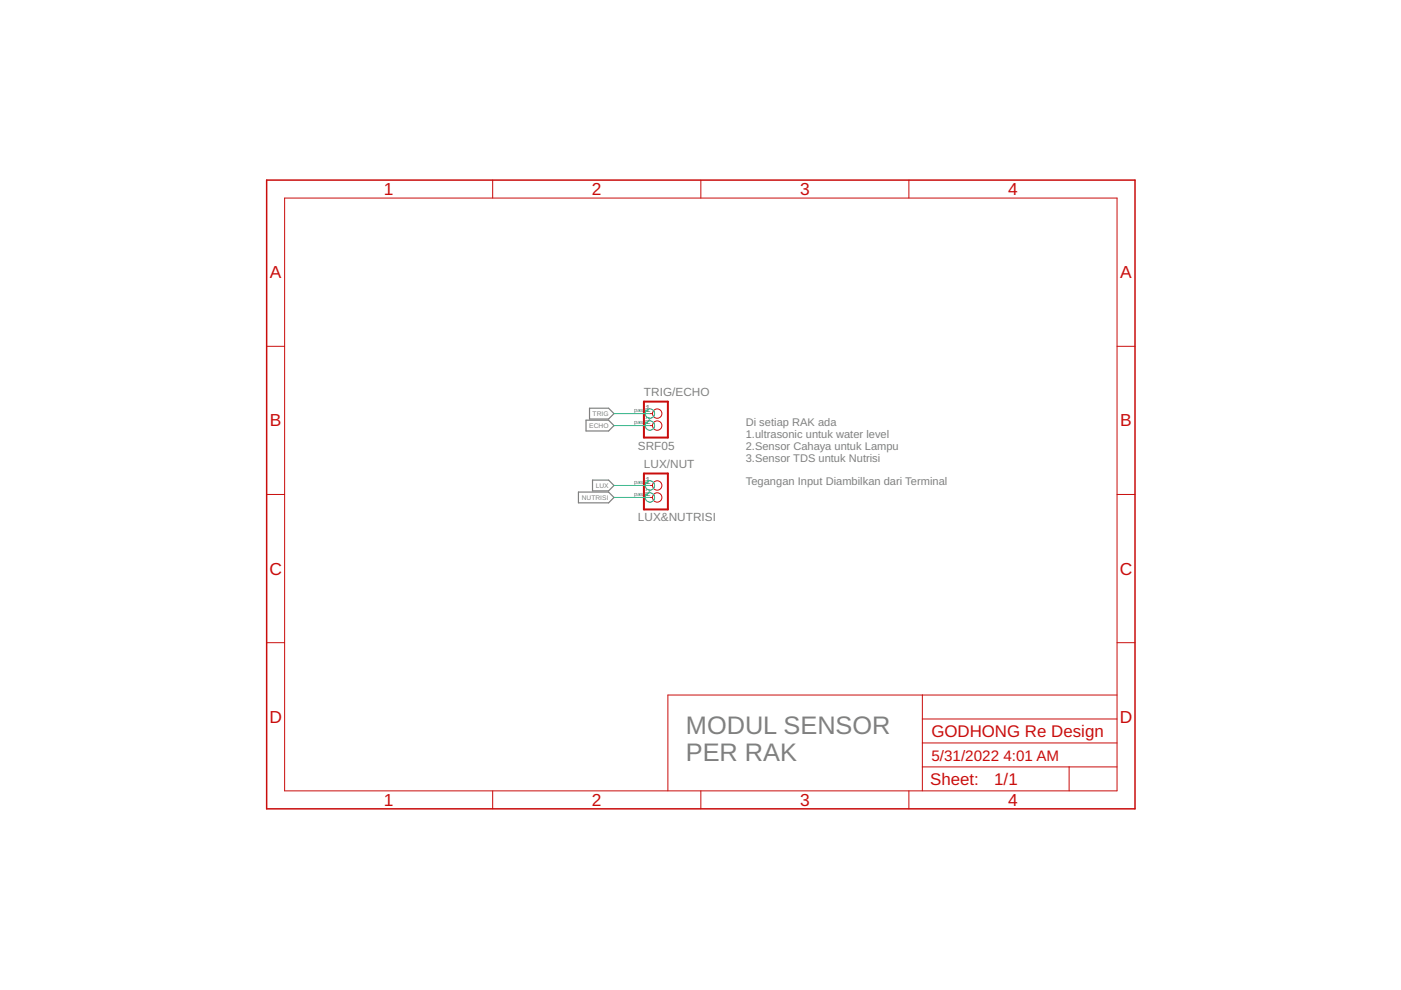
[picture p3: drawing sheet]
<svg xmlns="http://www.w3.org/2000/svg" width="297mm" height="210mm" viewBox="0 0 297 210" stroke-linecap="round" stroke-linejoin="round" font-family="sans-serif">
<path d="M124.2 89.1h4.8l1.2 1.1-1.2 1.2h-4.8zM125 86.6h4l1.2 1.1-1.2 1.1h-4zM122.6 104.3h6.4l1.2 1.2-1.2 1.1h-6.4zM125.6 101.8h3.4l1.2 1.1-1.2 1.2h-3.4z" fill="none" stroke="#808080" stroke-width=".25"/>
<path d="M136.5 85.2h5.1v7.6h-5.1zM136.5 100.4h5.1v7.6h-5.1z" fill="none" stroke="#c90d0c" stroke-width=".42"/>
<g fill="none" stroke="#c90d0c" stroke-width=".21">
<path d="M104.5 38.2v3.8M148.6 38.2v3.8M192.7 38.2v3.8M60.3 42h176.5v125.7h-176.5zM56.5 73.4h3.8M236.8 73.4h3.8M137.8 87.7h.5M137.8 90.2h.5M56.5 104.8h3.8M137.8 102.9h.5M137.8 105.5h.5M236.8 104.8h3.8"/>
<path d="M56.5 136.3h3.8M236.8 136.3h3.8M195.6 147.4v20.3M195.6 157.5h41.2M195.6 152.4h41.2M236.8 147.4h-95.2v20.3M104.5 167.7v3.8M148.6 167.7v3.8M192.7 167.7v3.8M195.6 162.6h41.2M226.7 162.6v5.1"/>
<circle cx="139.3" cy="87.7" r=".99"/>
<circle cx="139.3" cy="90.2" r=".99"/>
<circle cx="139.3" cy="102.9" r=".99"/>
<circle cx="139.3" cy="105.5" r=".99"/>
</g>
<path d="M56.5 38.2h184.1v133.3h-184.1z" fill="none" stroke="#c90d0c" stroke-width=".32"/>
<g fill="none" stroke="#0dab76" stroke-width=".21">
<path d="M130.2 87.7h7.6M130.2 90.2h7.6M130.2 102.9h7.6M130.2 105.5h7.6"/>
<circle cx="137.8" cy="87.7" r=".99"/>
<circle cx="137.8" cy="90.2" r=".99"/>
<circle cx="137.8" cy="102.9" r=".99"/>
<circle cx="137.8" cy="105.5" r=".99"/>
</g>
<g font-size="5.4" fill="#808080">
<text x="145.4" y="155.6">MODUL SENSOR</text>
<text x="145.4" y="161.3">PER RAK</text>
</g>
<g font-size="3.7" fill="#c90d0c">
<text x="81.4" y="41.4">1</text>
<text x="125.5" y="41.4">2</text>
<text x="169.6" y="41.4">3</text>
<text x="213.8" y="41.4">4</text>
<text x="57.2" y="59">A</text>
<text x="237.5" y="59">A</text>
<text x="57.2" y="90.4">B</text>
<text x="237.5" y="90.4">B</text>
<text x="57.1" y="121.8">C</text>
<text x="237.4" y="121.8">C</text>
<text x="57.1" y="153.3">D</text>
<text x="237.4" y="153.3">D</text>
<text x="81.4" y="170.9">1</text>
<text x="125.5" y="170.9">2</text>
<text x="169.6" y="170.9">3</text>
<text x="213.8" y="170.9">4</text>
</g>
<g font-size="3.6" fill="#c90d0c">
<text x="197.5" y="156.3">GODHONG Re Design</text>
<text x="197.2" y="166.5">Sheet:</text>
<text x="210.8" y="166.4">1/1</text>
</g>
<g font-size="3.2" fill="#c90d0c">
<text x="197.5" y="161.3">5/31/2022</text>
<text x="212.7" y="161.3">4:01 AM</text>
</g>
<g font-size="2.5" fill="#808080">
<text x="136.5" y="83.9">TRIG/ECHO</text>
<text x="135.3" y="95.3">SRF05</text>
<text x="136.5" y="99.1">LUX/NUT</text>
<text x="135.3" y="110.6">LUX&amp;NUTRISI</text>
</g>
<g font-size="2.3" fill="#808080">
<text x="158.1" y="90.3">Di setiap RAK ada</text>
<text x="158.1" y="92.9">1.ultrasonic untuk water level</text>
<text x="158.1" y="95.4">2.Sensor Cahaya untuk Lampu</text>
<text x="158.1" y="97.9">3.Sensor TDS untuk Nutrisi</text>
<text x="158.1" y="102.9">Tegangan Input Diambilkan dari Terminal</text>
</g>
<g font-size="2.1" fill="#808080">
<text x="136.8" y="87.3">1</text>
<text x="136.8" y="89.9">2</text>
<text x="136.8" y="102.6">1</text>
<text x="136.8" y="105.1">2</text>
</g>
<g font-size="1.4" fill="#808080">
<text x="125.6" y="88.2">TRIG</text>
<text x="124.9" y="90.7">ECHO</text>
<text x="123.4" y="106">NUTRISI</text>
<text x="126.3" y="103.4">LUX</text>
</g>
<g font-size="1.2" fill="#0dab76">
<text x="134.5" y="87.3">pas</text>
<text x="134.5" y="89.9">pas</text>
<text x="136.8" y="87.3">0</text>
<text x="136.8" y="89.9">0</text>
<text x="134.5" y="102.6">pas</text>
<text x="134.5" y="105.1">pas</text>
<text x="136.8" y="102.6">0</text>
<text x="136.8" y="105.1">0</text>
</g>
</svg>
